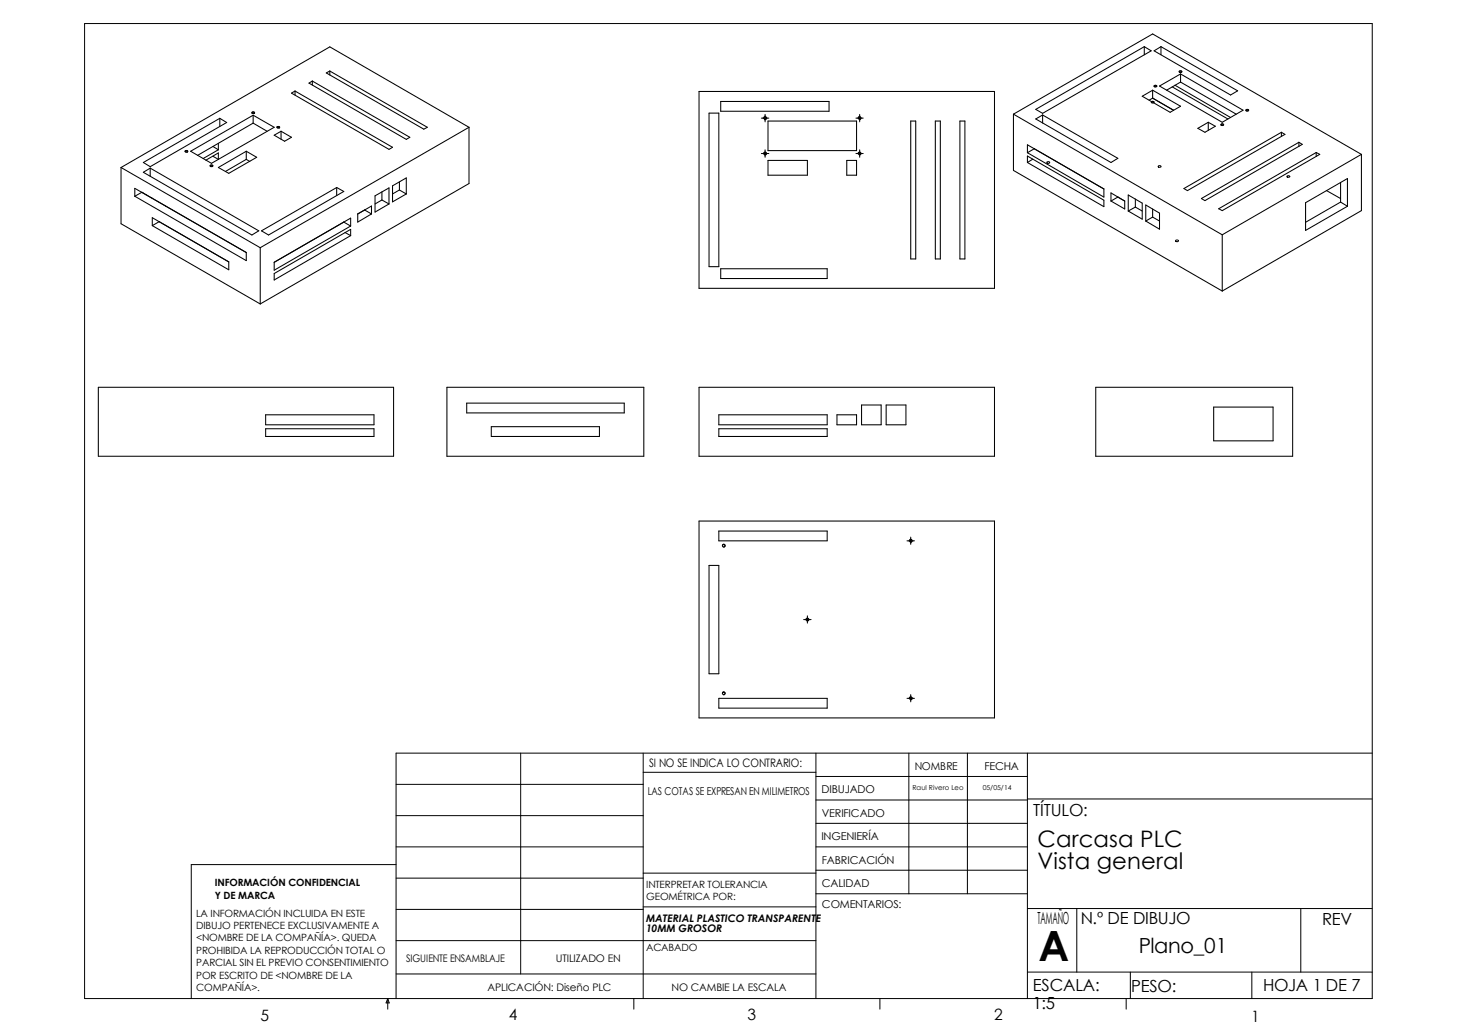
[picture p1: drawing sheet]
<svg xmlns="http://www.w3.org/2000/svg" width="297mm" height="210mm" viewBox="0 0 297 210" stroke-linecap="round" stroke-linejoin="round" font-family="sans-serif">
<g fill="none" stroke="#000" stroke-width=".2">
<path d="M17.2 4.8h261.6v198.1h-261.6zM234.5 17.4l.6 .1-.4 .2-.3-.2zM239.6 14.5l.3-.1 .3 .2-.5 .1zM37.6 30.7a.28 .28 0 0 1 .3-.1 .28 .28 0 0 1 .2 .3h-.3zM42.7 33.6l.4-.1 .2 .2-.5 .2zM51.2 22.8l.4-.1 .1 .3h-.5zM56.3 25.8h.5a.28 .28 0 0 1-.3 .2 .28 .28 0 0 1-.2-.2zM154.7 24h1.5M154.7 31.2h1.5M155.1 24.1a.31 .31 0 0 1 .3-.4 .31 .31 0 0 1 .3 .3 .31 .31 0 0 1-.3 .3M155.1 31.3a.31 .31 0 0 1 .3-.4 .31 .31 0 0 1 .3 .3 .31 .31 0 0 1-.3 .3M155.4 23.2v1.6"/>
<path d="M155.4 30.4v1.6M173.9 24h1.5M173.9 31.2h1.5M174.4 31.3v-.3a.3 .3 0 0 1 .5 .1 .3 .3 0 0 1-.3 .4M174.4 24.1v-.3a.3 .3 0 0 1 .5 .1 .3 .3 0 0 1-.3 .4M174.7 23.2v1.6M174.7 30.4v1.6M212.7 32.9h.4l.2 .2-.5 .1zM233.9 20.7a.25 .25 0 0 1 .3-.1 .25 .25 0 0 1 .2 .3h-.3zM235.4 33.7h.3l.2 .1-.4 .2-.2-.2zM248 25.3a.32 .32 0 0 1 .4-.2 .32 .32 0 0 1 .2 .3l-.3 .1zM261.5 35.7l.6 .2-.4 .1-.3-.1z"/>
<path d="M238.8 48.9l.5-.1 .1 .2-.4 .1zM146.8 111a.3 .3 0 0 1 .2-.4 .3 .3 0 0 1 .3 .3 .3 .3 0 0 1-.3 .3M184.3 109.9h1.5M184.7 110a.31 .31 0 0 1 .3-.4 .31 .31 0 0 1 .3 .3 .31 .31 0 0 1-.3 .3M185 109.1v1.5M163.3 125.9h1.5M163.7 126a.31 .31 0 0 1 .3-.4 .31 .31 0 0 1 .3 .3 .31 .31 0 0 1-.3 .3M164 125.1v1.5M80.5 159.4h50.2M105.8 153v44.9M130.7 156.9h35.1M130.7 153v49.9"/>
<path d="M146.8 141a.3 .3 0 0 1 .2-.4 .3 .3 0 0 1 .3 .3 .3 .3 0 0 1-.3 .3M165.8 157.8h42.9M165.8 153v49.9M184.3 141.9h1.5M184.7 153v28.6M184.7 142a.31 .31 0 0 1 .3-.4 .31 .31 0 0 1 .3 .3 .31 .31 0 0 1-.3 .3M185 141.1v1.5M196.6 153v28.6M208.7 153v49.9M278.8 153h-198.3v49.9M80.5 175.7h-41.6v27.2M80.5 172.1h50.2"/>
<path d="M80.5 165.7h50.2M80.5 178.4h50.2M130.7 177.4h35.1M165.8 176.8h42.9M165.8 172.1h42.9M165.8 162.6h42.9M165.8 167.3h42.9M208.7 162.3h70.1M80.5 191.1h85.3M80.5 184.8h50.2M80.5 197.9h85.3M130.7 184.3h35.1"/>
<path d="M165.8 181.6h42.9M208.7 184.6h70.1M208.7 197.5h70.1M218.8 184.6v12.9M229.7 197.5v5.4M254.3 197.5v5.4M264.3 184.6v12.9M78.8 202.9v2.2M78.8 202.9l.3 .9h-.7zM128.8 202.9v2.2M178.8 202.9v2.2M228.8 202.9v2.2"/>
<circle cx="253.4" cy="22.4" r=".28"/>
</g>
<g fill="none" stroke="#000" stroke-width=".21">
<path d="M59.2 18.9l.7-.4 19.9 11.4-.8 .5zM59.9 18.5v.8M62.8 16.9l.7-.4 19.8 11.4-.8 .4zM63.5 16.5v.8M66.3 14.8l.7-.4 19.8 11.5-.7 .3zM67 14.4v.8M142 18.6h60.1v40h-60.1zM232.1 19.6l2.1-1.3 5.7 3.3-2.2 1.2zM232.5 9.5v1.6M234.2 19.9h.1M234.2 19.9l4.2 2.5M234.2 18.3v1.6"/>
<path d="M234.2 19.9l-.7 .5M234.5 10.3l1.4-.8 15.6 9-1.5 .8zM234.5 17.4h.4a.24 .24 0 0 1-.1 .2 .24 .24 0 0 1-.3 0zM235.6 17.5l4.3-2.5 12.7 7.4-4.3 2.4zM235.9 9.5v1.6M238.2 17.7l11.3 6.5M238.7 17.3l11.3 6.6M239.6 14.5a.26 .26 0 0 1 .3-.1 .26 .26 0 0 1 .2 .2l-.4 .1zM239.9 15v1.7M239.9 16.7l11.3 6.5M239.9 16.7l-2.9 1.6M24.6 34l28.3 16.3"/>
<path d="M24.6 34v11.5l28.3 16.3M27.4 38.3l22.6 13v1.7l-22.6-13.1zM28.8 39.1l-1.4 .8M28.8 39.1h.1M29.1 33l15.6-9 1.4 .9-15.6 9zM29.1 35l1.4-.8 22.1 12.7-1.4 .9zM29.1 39.2h.1M29.7 39.6h.1M30.5 34.2v1.6M37.6 30.7l.4-.1 .1 .1-.3 .2zM38.7 30.7l12.7-7.3 4.3 2.5-12.7 7.3zM42.8 33.6l.2-.1 .2 .2-.3 .1z"/>
<path d="M43.3 31.7l1.1 .7v-1.3l-2.6 1.5M43.3 29.8l1.1 .6M44.4 34l5.6-3.3 2.2 1.3-5.7 3.2zM44.4 29.1v1.3M44.4 30.4l-3.1 1.8M44.7 24v1.7M50 30.7v1.7M50 32.4l-4.2 2.4M50 32.4l.8 .4M51.2 22.9l.4-.1a.24 .24 0 0 1-.1 .3 .24 .24 0 0 1-.3-.2zM51.4 23.4v1.6M51.4 25l-11.3 6.6"/>
<path d="M51.4 25l2.9 1.7M55.7 27.5l1.4-.8 2.1 1.2-1.4 .8zM56.3 25.8l.3-.1 .2 .2-.4 .1zM57.1 26.7v1.6M68.4 38.1v1.7M76.2 39.8l2.8-1.6v3.2l-2.8 1.7zM77.6 39v1.6M79.8 37.8l2.7-1.6v3.2l-2.7 1.6zM81.1 38.6l-1.3 .8M81.1 38.6l1.4 .8M81.1 37v1.6M95.3 25.9l-28.3-16.4-42.4 24.5"/>
<path d="M95.3 25.9l-42.4 24.4M95.3 25.9v11.4l-42.4 24.5M144.1 23h1.9v31.2h-1.9zM146.4 20.6h22v2h-22zM156 24.6h18v6h-18zM156 32.6h8v3h-8zM172 32.6h2v3h-2zM174.5 23.8l.2-.1 .1 .5h-.3zM185 24.6h1.1v28h-1.1zM190 24.6h1v28h-1zM195 24.6h1v28h-1zM205.9 23.2l28.3-16.3 42.4 24.5"/>
<path d="M205.9 23.2l42.4 24.5M205.9 23.2v11.4l42.4 24.5M208.7 29.4l15.6 9v1.6l-15.6-9zM208.7 31.7l15.6 9v1.3l-15.6-9zM209.8 32.3l-1.1 .7M210.2 30.2l-1.5 .8M210.4 24.2l1.4-.8 15.3 8.8-1.4 .8zM210.4 22.2l22.1-12.7 1.4 .8-22.1 12.7zM211.8 31.2h.1M211.8 23.4v1.6M229.2 39.6l2.9 1.7v3.2l-2.9-1.6zM234 20.7h.4v.2"/>
<path d="M235.6 20.7v.1M240.5 38.3l19.8-11.4 .8 .4-19.8 11.4zM243.4 26.1l2.1-1.3 1.4 .9-2.1 1.2zM245.5 24.8v1.7M253.1 22.4l.2-.1 .4 .1-.2 .1zM260.3 26.9v.8M263.9 28.9v.9M267.4 31v.8M269.5 38.7l2.9 1.6M272.4 37.1v4M276.6 31.4l-28.3 16.3M276.6 31.4v11.4l-28.3 16.3"/>
<path d="M30.8 40.2h.1M30.9 44.2l15.6 9v1.6l-15.6-9zM32.4 45l-1.5 .8M33.6 41.9h.1M52.9 50.3v11.5M53.1 46.9l15.3-8.8 1.4 .8-15.2 8.9zM55.7 53.3l15.5-9v1.6l-15.5 9zM55.7 55.6l15.5-9v1.3l-15.5 9zM69.9 45.1l1.3 .8M70.1 47.2l1.1 .7M72.7 43.5l2.8-1.6v1.6l-2.8 1.6zM74.1 42.7l1.4 .8"/>
<path d="M77.6 40.6l-1.4 .8M77.6 40.6l1.4 .8M146.4 54.6h21.7v2h-21.7zM225.7 40.9l2.8 1.6v-1.6M225.7 40.9v-1.7l2.8 1.7M227.1 40l1.4 .9M227.1 40l-1.4 .9M227.1 40h.1M230.7 42.1l1.4 .8M230.7 42.1l-1.5 .8M230.7 40.4v1.7M232.8 41.7l2.8 1.6v3.3l-2.8-1.7z"/>
<path d="M234.2 44.1l1.4 .8M234.2 44.1l-1.4 .8M234.2 42.5v1.6M244.1 40.3l19.8-11.4 .7 .4-19.8 11.5zM247.6 42.4l19.8-11.4 .7 .4-19.8 11.4zM248.3 47.7v11.4M265.3 41.2l8.5-4.9v5.6l-8.5 4.9zM272.4 41.1l1.4 .8M272.4 41.1l-7.1 4.1M20 78.7h60v14h-60zM90.8 78.7h40v14h-40zM142 78.7h60.1v14h-60.1z"/>
<path d="M222.6 78.7h40v14h-40zM54 84.3h22v2h-22zM54 87.1h22v1.6h-22zM94.8 81.9h32v2h-32zM99.8 86.7h22v2h-22zM146 84.3h22.1v2h-22.1zM146 87.1h22.1v1.6h-22.1zM170 84.3h4v2h-4zM175 82.3h4v4h-4zM180 82.3h4.1v4h-4.1zM246.6 82.7h12.1v6.9h-12.1zM142 105.9h60.1v40h-60.1z"/>
<path d="M144.1 114.9h1.9v22h-1.9zM146 107.9h22.1v2h-22.1zM163.8 125.8l.3-.2 .2 .4a.26 .26 0 0 1-.3 .1 .26 .26 0 0 1-.2-.3zM146 141.9h22.1v2h-22.1zM146.9 140.7h.3l-.1 .4h-.2zM185 141.6l.3 .2v.2a.26 .26 0 0 1-.4 .1 .26 .26 0 0 1 .1-.5z"/>
<circle cx="155.4" cy="31.2" r=".24"/>
<circle cx="155.4" cy="24" r=".24"/>
<circle cx="174.6" cy="31.2" r=".25"/>
<circle cx="248.4" cy="25.4" r=".22"/>
<circle cx="147" cy="110.9" r=".27"/>
<circle cx="185" cy="109.9" r=".24"/>
</g>
<text font-size="8.5" x="211" y="195.2">A</text>
<g font-size="4.6">
<text x="210.8" y="172">Carcasa PLC</text>
<text x="210.8" y="176.6">Vista general</text>
</g>
<text font-size="4.2" x="231.3" y="193.6">Plano_01</text>
<g font-size="3.4">
<text x="209.9" y="165.8">TÍTULO:</text>
<text x="210.8" y="187.8">TAMAÑO</text>
<text x="219.6" y="187.8">N.º DE DIBUJO</text>
<text x="268.6" y="188">REV</text>
<text x="209.8" y="201.4">ESCALA:</text>
<text x="229.8" y="201.5">PESO:</text>
<text x="256.6" y="201.4">HOJA 1 DE 7</text>
<text x="209.8" y="204.9">1:5</text>
</g>
<g font-size="3.2">
<text x="53" y="207.4">5</text>
<text x="103.4" y="207.3">4</text>
<text x="151.8" y="207.3">3</text>
<text x="202" y="207.3">2</text>
<text x="254.2" y="207.6">1</text>
</g>
<text font-size="2.4" x="131.9" y="155.9">SI NO SE INDICA LO CONTRARIO:</text>
<g font-size="2.2">
<text x="131.6" y="161.5">LAS COTAS SE EXPRESAN EN MILIMETROS</text>
<text x="166.9" y="161.2">DIBUJADO</text>
<text x="185.9" y="156.4">NOMBRE</text>
<text x="200" y="156.4">FECHA</text>
<text x="167" y="166.1">VERIFICADO</text>
<text x="166.9" y="170.7">INGENIERÍA</text>
<text x="167" y="175.5">FABRICACIÓN</text>
<text x="167" y="180.2">CALIDAD</text>
<text x="167" y="184.4">COMENTARIOS:</text>
</g>
<g font-size="2.1">
<text x="131.3" y="189.4">10MM GROSOR</text>
<text x="131.3" y="187.3">MATERIAL PLASTICO TRANSPARENTE</text>
<text x="82.5" y="195.5">SIGUIENTE ENSAMBLAJE</text>
<text x="112.9" y="195.5">UTILIZADO EN</text>
<text x="99.1" y="201.3">APLICACIÓN: Diseño PLC</text>
<text x="136.4" y="201.3">NO CAMBIE LA ESCALA</text>
</g>
<g font-size="2">
<text x="43.6" y="182.6">Y DE MARCA</text>
<text x="43.6" y="180">INFORMACIÓN CONFIDENCIAL</text>
<text x="131.3" y="182.8">GEOMÉTRICA POR:</text>
<text x="131.3" y="180.3">INTERPRETAR TOLERANCIA</text>
<text x="39.9" y="186.3">LA INFORMACIÓN INCLUIDA EN ESTE</text>
<text x="39.9" y="188.8">DIBUJO PERTENECE EXCLUSIVAMENTE A</text>
<text x="39.9" y="191.3">&lt;NOMBRE DE LA COMPAÑÍA&gt;. QUEDA</text>
<text x="39.9" y="193.8">PROHIBIDA LA REPRODUCCIÓN TOTAL O</text>
<text x="39.9" y="196.3">PARCIAL SIN EL PREVIO CONSENTIMIENTO</text>
<text x="131.3" y="193.2">ACABADO</text>
<text x="39.9" y="198.9">POR ESCRITO DE &lt;NOMBRE DE LA</text>
<text x="39.9" y="201.4">COMPAÑÍA&gt;.</text>
</g>
<g font-size="1.4">
<text x="185.4" y="160.5">Raul Rivero Leo</text>
<text x="199.7" y="160.5">05/05/14</text>
</g>
</svg>
